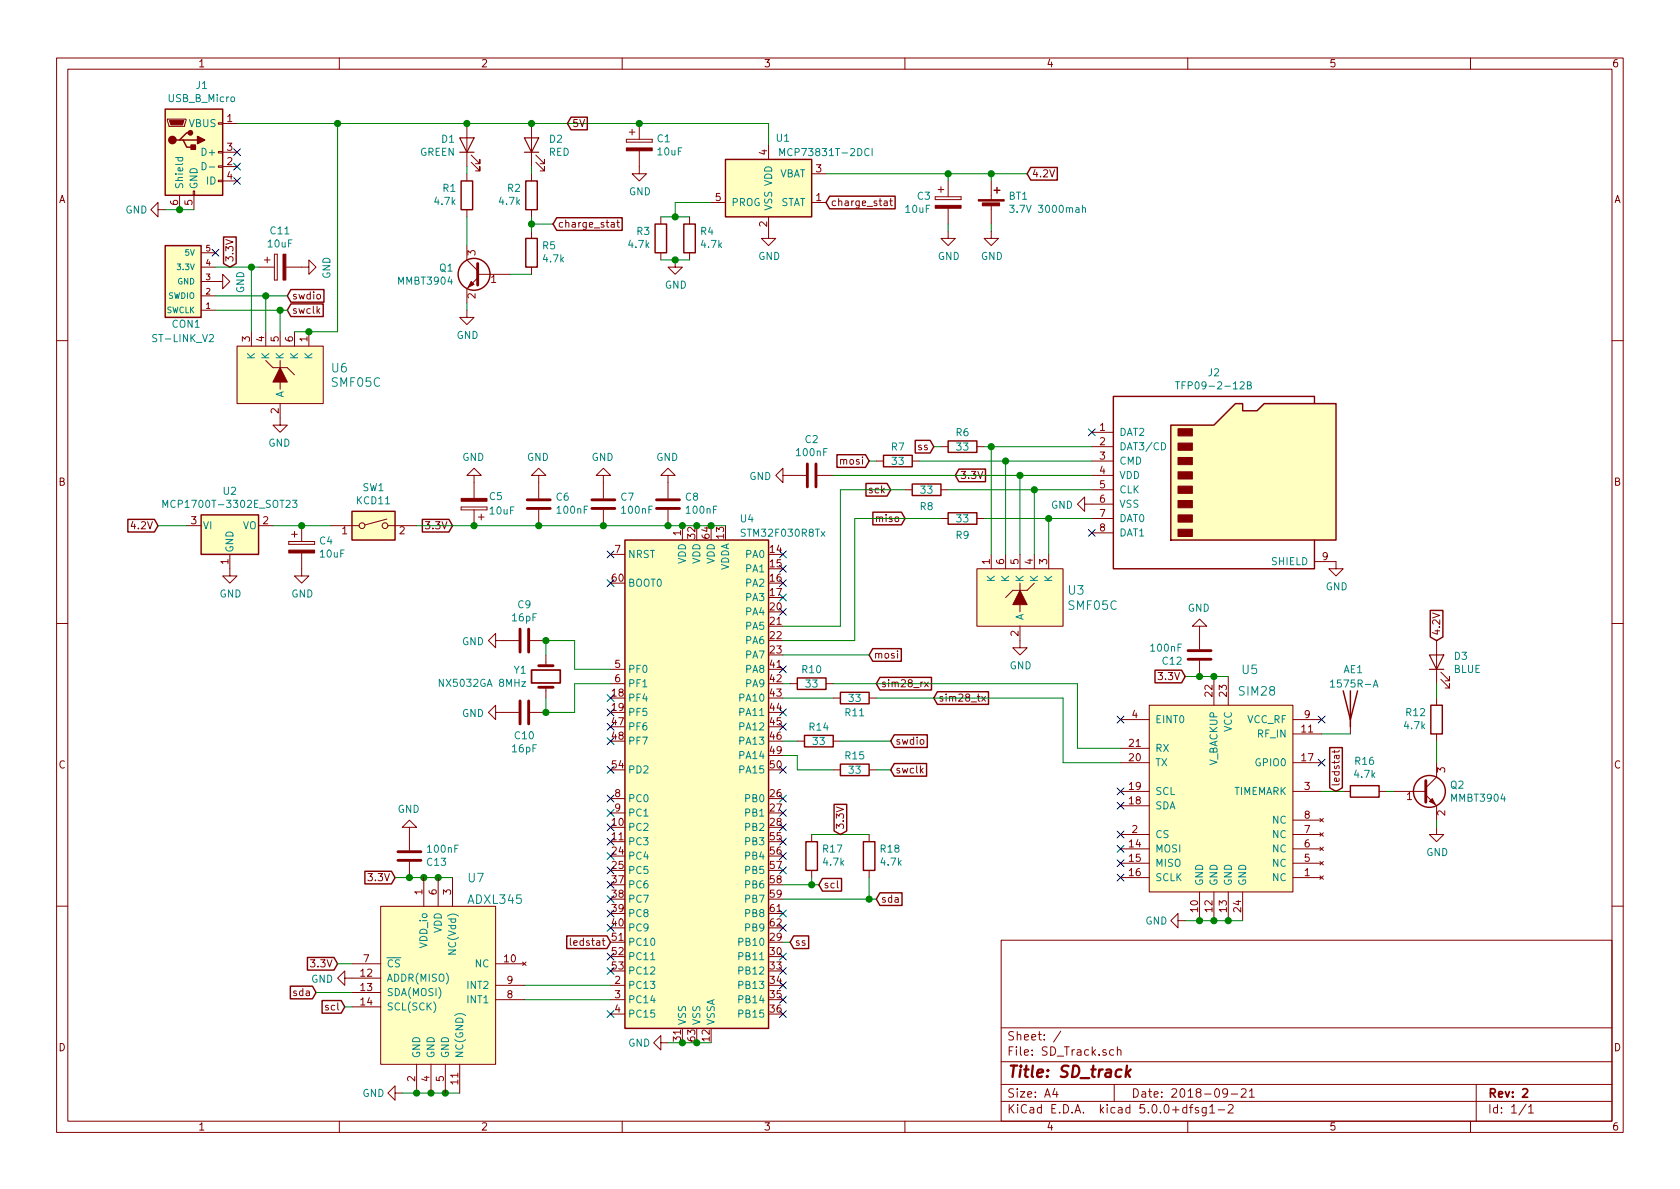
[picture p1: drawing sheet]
EESchema Schematic File Version 4
LIBS:SD_Track-cache
EELAYER 26 0
EELAYER END
$Descr A4 11693 8268
encoding utf-8
Sheet 1 1
Title "SD_track"
Date "2018-09-21"
Rev "2"
Comp ""
Comment1 ""
Comment2 ""
Comment3 ""
Comment4 ""
$EndDescr
$Comp
L Connector:USB_B_Micro J1
U 1 1
P 1350 1050
F 0 "J1" H 1405 1517 50  0000 C CNN
F 1 "USB_B_Micro" H 1405 1426 50  0000 C CNN
F 2 "Connector_USB:USB_Micro-B_Wuerth_614105150721_Vertical" H 1500 1000 50  0001 C CNN
F 3 "~" H 1500 1000 50  0001 C CNN
	1    1350 1050
	1    0    0    -1  
$EndComp
NoConn ~ 1650 1050
NoConn ~ 1650 1150
NoConn ~ 1650 1250
$Comp
L power:GND #PWR02
U 1 1
P 1150 1450
F 0 "#PWR02" H 1150 1200 50  0001 C CNN
F 1 "GND" V 1150 1250 50  0000 C CNN
F 2 "" H 1150 1450 50  0001 C CNN
F 3 "" H 1150 1450 50  0001 C CNN
	1    1150 1450
	0    1    1    0   
$EndComp
$Comp
L Battery_Management:MCP73831-2-OT U1
U 1 1
P 5350 1300
F 0 "U1" H 5450 1650 50  0000 C CNN
F 1 "MCP73831T-2DCI" H 5750 1550 50  0000 C CNN
F 2 "Package_TO_SOT_SMD:SOT-23-5" H 5400 1050 50  0001 L CIN
F 3 "http://ww1.microchip.com/downloads/en/DeviceDoc/20001984g.pdf" H 5200 1250 50  0001 C CNN
	1    5350 1300
	1    0    0    -1  
$EndComp
Wire Wire Line
	5350 850  4450 850 
$Comp
L Device:LED D2
U 1 1
P 3700 1000
F 0 "D2" V 3738 882 50  0000 R CNN
F 1 "RED" V 3647 882 50  0000 R CNN
F 2 "LED_SMD:LED_0805_2012Metric" H 3700 1000 50  0001 C CNN
F 3 "~" H 3700 1000 50  0001 C CNN
	1    3700 1000
	0    -1   -1   0   
$EndComp
$Comp
L Device:LED D1
U 1 1
P 3250 1000
F 0 "D1" V 3288 1079 50  0000 L CNN
F 1 "GREEN" V 3197 1079 50  0000 L CNN
F 2 "LED_SMD:LED_0805_2012Metric" H 3250 1000 50  0001 C CNN
F 3 "~" H 3250 1000 50  0001 C CNN
	1    3250 1000
	0    -1   -1   0   
$EndComp
$Comp
L Device:R R1
U 1 1
P 3250 1350
F 0 "R1" H 3320 1304 50  0000 L CNN
F 1 "4.7k" H 3320 1395 50  0000 L CNN
F 2 "Resistor_SMD:R_0805_2012Metric" V 3180 1350 50  0001 C CNN
F 3 "5%" H 3250 1350 50  0001 C CNN
	1    3250 1350
	-1   0    0    1   
$EndComp
$Comp
L Device:R R2
U 1 1
P 3700 1350
F 0 "R2" H 3770 1304 50  0000 L CNN
F 1 "4.7k" H 3770 1395 50  0000 L CNN
F 2 "Resistor_SMD:R_0805_2012Metric" V 3630 1350 50  0001 C CNN
F 3 "5%" H 3700 1350 50  0001 C CNN
	1    3700 1350
	-1   0    0    1   
$EndComp
$Comp
L Device:R R5
U 1 1
P 3700 1750
F 0 "R5" H 3630 1704 50  0000 R CNN
F 1 "4.7k" H 3630 1795 50  0000 R CNN
F 2 "Resistor_SMD:R_0805_2012Metric" V 3630 1750 50  0001 C CNN
F 3 "5%" H 3700 1750 50  0001 C CNN
	1    3700 1750
	-1   0    0    1   
$EndComp
Wire Wire Line
	5350 1000 5350 850 
$Comp
L Transistor_BJT:MMBT3904 Q1
U 1 1
P 3350 1900
F 0 "Q1" H 3540 1946 50  0000 L CNN
F 1 "MMBT3904" H 3540 1855 50  0000 L CNN
F 2 "Package_TO_SOT_SMD:SOT-23" H 3550 1825 50  0001 L CIN
F 3 "https://www.fairchildsemi.com/datasheets/2N/2N3904.pdf" H 3350 1900 50  0001 L CNN
	1    3350 1900
	-1   0    0    -1  
$EndComp
$Comp
L power:GND #PWR06
U 1 1
P 3250 2150
F 0 "#PWR06" H 3250 1900 50  0001 C CNN
F 1 "GND" H 3255 1977 50  0000 C CNN
F 2 "" H 3250 2150 50  0001 C CNN
F 3 "" H 3250 2150 50  0001 C CNN
	1    3250 2150
	1    0    0    -1  
$EndComp
Wire Wire Line
	3250 2150 3250 2100
$Comp
L Device:CP C1
U 1 1
P 4450 1000
F 0 "C1" H 4568 1046 50  0000 L CNN
F 1 "10uF" H 4568 955 50  0000 L CNN
F 2 "Capacitor_Tantalum_SMD:CP_EIA-2012-12_Kemet-R" H 4488 850 50  0001 C CNN
F 3 "tantalum 20% 6.3V" H 4450 1000 50  0001 C CNN
	1    4450 1000
	1    0    0    -1  
$EndComp
Connection ~ 4450 850 
$Comp
L power:GND #PWR01
U 1 1
P 4450 1150
F 0 "#PWR01" H 4450 900 50  0001 C CNN
F 1 "GND" H 4455 977 50  0000 C CNN
F 2 "" H 4450 1150 50  0001 C CNN
F 3 "" H 4450 1150 50  0001 C CNN
	1    4450 1150
	1    0    0    -1  
$EndComp
$Comp
L Device:R R3
U 1 1
P 4600 1650
F 0 "R3" H 4670 1604 50  0000 L CNN
F 1 "4.7k" H 4670 1695 50  0000 L CNN
F 2 "Resistor_SMD:R_0805_2012Metric" V 4530 1650 50  0001 C CNN
F 3 "5%" H 4600 1650 50  0001 C CNN
	1    4600 1650
	-1   0    0    1   
$EndComp
Connection ~ 3700 850 
Wire Wire Line
	3700 850  4450 850 
Connection ~ 3250 850 
Wire Wire Line
	3250 850  3700 850 
Wire Wire Line
	3550 1900 3700 1900
Wire Wire Line
	3700 1500 3700 1550
Wire Wire Line
	3700 1150 3700 1200
Wire Wire Line
	3250 1150 3250 1200
Wire Wire Line
	3250 1500 3250 1700
Wire Wire Line
	3700 1550 3850 1550
Connection ~ 3700 1550
Wire Wire Line
	3700 1550 3700 1600
Text GLabel 3850 1550 2    50   Input ~ 0
charge_stat
Text GLabel 5750 1400 2    50   Input ~ 0
charge_stat
$Comp
L Device:R R4
U 1 1
P 4800 1650
F 0 "R4" H 4730 1604 50  0000 R CNN
F 1 "4.7k" H 4730 1695 50  0000 R CNN
F 2 "Resistor_SMD:R_0805_2012Metric" V 4730 1650 50  0001 C CNN
F 3 "5%" H 4800 1650 50  0001 C CNN
	1    4800 1650
	-1   0    0    1   
$EndComp
Wire Wire Line
	4800 1500 4700 1500
Wire Wire Line
	4700 1500 4700 1400
Wire Wire Line
	4700 1400 4950 1400
Connection ~ 4700 1500
Wire Wire Line
	4700 1500 4600 1500
Wire Wire Line
	4800 1800 4700 1800
$Comp
L power:GND #PWR05
U 1 1
P 4700 1800
F 0 "#PWR05" H 4700 1550 50  0001 C CNN
F 1 "GND" H 4705 1627 50  0000 C CNN
F 2 "" H 4700 1800 50  0001 C CNN
F 3 "" H 4700 1800 50  0001 C CNN
	1    4700 1800
	1    0    0    -1  
$EndComp
Connection ~ 4700 1800
Wire Wire Line
	4700 1800 4600 1800
$Comp
L power:GND #PWR03
U 1 1
P 5350 1600
F 0 "#PWR03" H 5350 1350 50  0001 C CNN
F 1 "GND" H 5355 1427 50  0000 C CNN
F 2 "" H 5350 1600 50  0001 C CNN
F 3 "" H 5350 1600 50  0001 C CNN
	1    5350 1600
	1    0    0    -1  
$EndComp
$Comp
L Device:Battery_Cell BT1
U 1 1
P 6900 1450
F 0 "BT1" H 7018 1546 50  0000 L CNN
F 1 "3.7V 3000mah" H 7018 1455 50  0000 L CNN
F 2 "Connector_JST:JST_PH_B2B-PH-K_1x02_P2.00mm_Vertical" V 6900 1510 50  0001 C CNN
F 3 "EHAO 103565 li-po battery" V 6900 1510 50  0001 C CNN
	1    6900 1450
	1    0    0    -1  
$EndComp
$Comp
L power:GND #PWR04
U 1 1
P 6900 1600
F 0 "#PWR04" H 6900 1350 50  0001 C CNN
F 1 "GND" H 6905 1427 50  0000 C CNN
F 2 "" H 6900 1600 50  0001 C CNN
F 3 "" H 6900 1600 50  0001 C CNN
	1    6900 1600
	1    0    0    -1  
$EndComp
Text GLabel 7150 1200 2    50   Input ~ 0
4.2V
Text GLabel 1100 3650 0    50   Input ~ 0
4.2V
$Comp
L Regulator_Linear:MCP1700-3302E_SOT23 U2
U 1 1
P 1600 3650
F 0 "U2" H 1600 3892 50  0000 C CNN
F 1 "MCP1700T-3302E_SOT23" H 1600 3801 50  0000 C CNN
F 2 "Package_TO_SOT_SMD:SOT-23" H 1600 3875 50  0001 C CNN
F 3 "http://ww1.microchip.com/downloads/en/DeviceDoc/20001826C.pdf" H 1600 3650 50  0001 C CNN
	1    1600 3650
	1    0    0    -1  
$EndComp
$Comp
L Switch:SW_DIP_x01 SW1
U 1 1
P 2600 3650
F 0 "SW1" H 2600 3917 50  0000 C CNN
F 1 "KCD11" H 2600 3826 50  0000 C CNN
F 2 "Connector_JST:JST_PH_B2B-PH-K_1x02_P2.00mm_Vertical" H 2600 3650 50  0001 C CNN
F 3 "10*15mm 3A 250V 2pin black switch" H 2600 3650 50  0001 C CNN
	1    2600 3650
	1    0    0    -1  
$EndComp
$Comp
L Device:CP C3
U 1 1
P 6600 1400
F 0 "C3" H 6483 1446 50  0000 R CNN
F 1 "10uF" H 6483 1355 50  0000 R CNN
F 2 "Capacitor_Tantalum_SMD:CP_EIA-2012-12_Kemet-R" H 6638 1250 50  0001 C CNN
F 3 "tantalum 20% 6.3V" H 6600 1400 50  0001 C CNN
	1    6600 1400
	1    0    0    -1  
$EndComp
$Comp
L Device:CP C4
U 1 1
P 2100 3800
F 0 "C4" H 2218 3846 50  0000 L CNN
F 1 "10uF" H 2218 3755 50  0000 L CNN
F 2 "Capacitor_Tantalum_SMD:CP_EIA-2012-12_Kemet-R" H 2138 3650 50  0001 C CNN
F 3 "tantalum 20% 6.3V" H 2100 3800 50  0001 C CNN
	1    2100 3800
	1    0    0    -1  
$EndComp
$Comp
L Device:CP C5
U 1 1
P 3300 3500
F 0 "C5" H 3200 3450 50  0000 R CNN
F 1 "10uF" H 3200 3550 50  0000 R CNN
F 2 "Capacitor_Tantalum_SMD:CP_EIA-2012-12_Kemet-R" H 3338 3350 50  0001 C CNN
F 3 "tantalum 20% 6.3V" H 3300 3500 50  0001 C CNN
	1    3300 3500
	-1   0    0    1   
$EndComp
$Comp
L power:GND #PWR010
U 1 1
P 1600 3950
F 0 "#PWR010" H 1600 3700 50  0001 C CNN
F 1 "GND" H 1605 3777 50  0000 C CNN
F 2 "" H 1600 3950 50  0001 C CNN
F 3 "" H 1600 3950 50  0001 C CNN
	1    1600 3950
	1    0    0    -1  
$EndComp
$Comp
L power:GND #PWR09
U 1 1
P 6600 1600
F 0 "#PWR09" H 6600 1350 50  0001 C CNN
F 1 "GND" H 6605 1427 50  0000 C CNN
F 2 "" H 6600 1600 50  0001 C CNN
F 3 "" H 6600 1600 50  0001 C CNN
	1    6600 1600
	1    0    0    -1  
$EndComp
$Comp
L power:GND #PWR011
U 1 1
P 2100 3950
F 0 "#PWR011" H 2100 3700 50  0001 C CNN
F 1 "GND" H 2105 3777 50  0000 C CNN
F 2 "" H 2100 3950 50  0001 C CNN
F 3 "" H 2100 3950 50  0001 C CNN
	1    2100 3950
	1    0    0    -1  
$EndComp
Wire Wire Line
	2100 3650 1900 3650
Wire Wire Line
	2100 3650 2300 3650
Connection ~ 2100 3650
$Comp
L power:GND #PWR012
U 1 1
P 3300 3350
F 0 "#PWR012" H 3300 3100 50  0001 C CNN
F 1 "GND" H 3305 3177 50  0000 C CNN
F 2 "" H 3300 3350 50  0001 C CNN
F 3 "" H 3300 3350 50  0001 C CNN
	1    3300 3350
	-1   0    0    1   
$EndComp
$Comp
L Device:C C7
U 1 1
P 4200 3500
F 0 "C7" H 4085 3454 50  0000 R CNN
F 1 "100nF" H 4085 3545 50  0000 R CNN
F 2 "Capacitor_SMD:C_0805_2012Metric" H 4238 3350 50  0001 C CNN
F 3 "X7R 10% 50V" H 4200 3500 50  0001 C CNN
	1    4200 3500
	-1   0    0    1   
$EndComp
$Comp
L Device:C C8
U 1 1
P 4650 3500
F 0 "C8" H 4535 3454 50  0000 R CNN
F 1 "100nF" H 4535 3545 50  0000 R CNN
F 2 "Capacitor_SMD:C_0805_2012Metric" H 4688 3350 50  0001 C CNN
F 3 "X7R 10% 50V" H 4650 3500 50  0001 C CNN
	1    4650 3500
	-1   0    0    1   
$EndComp
$Comp
L MCU_ST_STM32F0:STM32F030R8Tx U4
U 1 1
P 4850 5450
F 0 "U4" H 5200 7300 50  0000 C CNN
F 1 "STM32F030R8Tx" H 5450 7200 50  0000 C CNN
F 2 "Package_QFP:LQFP-64_10x10mm_P0.5mm" H 4350 3750 50  0001 R CNN
F 3 "http://www.st.com/st-web-ui/static/active/en/resource/technical/document/datasheet/DM00088500.pdf" H 4850 5450 50  0001 C CNN
	1    4850 5450
	1    0    0    -1  
$EndComp
Text GLabel 3150 3650 0    50   Input ~ 0
3.3V
NoConn ~ 4250 3850
NoConn ~ 4250 4050
$Comp
L Device:C C9
U 1 1
P 3650 4450
F 0 "C9" V 3398 4450 50  0000 C CNN
F 1 "16pF" V 3489 4450 50  0000 C CNN
F 2 "Capacitor_SMD:C_0805_2012Metric" H 3688 4300 50  0001 C CNN
F 3 "C0G 5% 50V" H 3650 4450 50  0001 C CNN
	1    3650 4450
	0    1    1    0   
$EndComp
$Comp
L Device:Crystal Y1
U 1 1
P 3800 4700
F 0 "Y1" V 3754 4569 50  0000 R CNN
F 1 "NX5032GA 8MHz" V 3845 4569 50  0000 R CNN
F 2 "Crystal:Crystal_SMD_5032-2Pin_5.0x3.2mm" H 3800 4700 50  0001 C CNN
F 3 "load capacitance 8pF" H 3800 4700 50  0001 C CNN
	1    3800 4700
	0    1    1    0   
$EndComp
$Comp
L Device:C C10
U 1 1
P 3650 4950
F 0 "C10" V 3810 4950 50  0000 C CNN
F 1 "16pF" V 3901 4950 50  0000 C CNN
F 2 "Capacitor_SMD:C_0805_2012Metric" H 3688 4800 50  0001 C CNN
F 3 "C0G 5% 50V" H 3650 4950 50  0001 C CNN
	1    3650 4950
	0    1    1    0   
$EndComp
Wire Wire Line
	3800 4950 3800 4850
Wire Wire Line
	3800 4550 3800 4450
$Comp
L power:GND #PWR014
U 1 1
P 3500 4450
F 0 "#PWR014" H 3500 4200 50  0001 C CNN
F 1 "GND" V 3505 4322 50  0000 R CNN
F 2 "" H 3500 4450 50  0001 C CNN
F 3 "" H 3500 4450 50  0001 C CNN
	1    3500 4450
	0    1    1    0   
$EndComp
$Comp
L power:GND #PWR017
U 1 1
P 3500 4950
F 0 "#PWR017" H 3500 4700 50  0001 C CNN
F 1 "GND" V 3505 4822 50  0000 R CNN
F 2 "" H 3500 4950 50  0001 C CNN
F 3 "" H 3500 4950 50  0001 C CNN
	1    3500 4950
	0    1    1    0   
$EndComp
Wire Wire Line
	3800 4450 4000 4450
Wire Wire Line
	4000 4450 4000 4650
Wire Wire Line
	4000 4650 4250 4650
Connection ~ 3800 4450
Wire Wire Line
	4250 4750 4000 4750
Wire Wire Line
	4000 4750 4000 4950
Wire Wire Line
	4000 4950 3800 4950
Connection ~ 3800 4950
NoConn ~ 4250 4850
NoConn ~ 4250 4950
NoConn ~ 4250 5050
NoConn ~ 4250 5150
NoConn ~ 4250 5350
$Comp
L power:GND #PWR025
U 1 1
P 4650 7250
F 0 "#PWR025" H 4650 7000 50  0001 C CNN
F 1 "GND" V 4650 7050 50  0000 C CNN
F 2 "" H 4650 7250 50  0001 C CNN
F 3 "" H 4650 7250 50  0001 C CNN
	1    4650 7250
	0    1    1    0   
$EndComp
Wire Wire Line
	4750 7250 4850 7250
Connection ~ 4850 7250
Wire Wire Line
	4850 7250 4950 7250
$Comp
L Connector:Micro_SD_Card J2
U 1 1
P 8500 3300
F 0 "J2" H 8450 4017 50  0000 C CNN
F 1 "TFP09-2-12B" H 8450 3926 50  0000 C CNN
F 2 "SD_Track:TFP09-2-12B" H 9650 3600 50  0001 C CNN
F 3 "~" H 8500 3300 50  0001 C CNN
	1    8500 3300
	1    0    0    -1  
$EndComp
$Comp
L Device:R R6
U 1 1
P 6700 3100
F 0 "R6" V 6600 3100 50  0000 C CNN
F 1 "33" V 6700 3100 50  0000 C CNN
F 2 "Resistor_SMD:R_0805_2012Metric" V 6630 3100 50  0001 C CNN
F 3 "5%" H 6700 3100 50  0001 C CNN
	1    6700 3100
	0    1    1    0   
$EndComp
NoConn ~ 7600 3700
NoConn ~ 7600 3000
$Comp
L SD_Track:SMF05C U3
U 1 1
P 7100 4150
F 0 "U3" H 7428 4203 60  0000 L CNN
F 1 "SMF05C" H 7428 4097 60  0000 L CNN
F 2 "Package_TO_SOT_SMD:SOT-363_SC-70-6" H 7100 4050 60  0001 C CNN
F 3 "" H 7100 4050 60  0001 C CNN
	1    7100 4150
	1    0    0    -1  
$EndComp
Wire Wire Line
	7600 3600 7300 3600
Wire Wire Line
	7300 3600 7300 3850
Wire Wire Line
	7600 3400 7200 3400
Wire Wire Line
	7200 3400 7200 3850
Wire Wire Line
	7600 3300 7100 3300
Wire Wire Line
	7100 3300 7100 3850
Wire Wire Line
	7600 3200 7000 3200
Wire Wire Line
	7000 3200 7000 3850
Wire Wire Line
	7600 3100 6900 3100
Wire Wire Line
	6900 3100 6900 3850
$Comp
L power:GND #PWR08
U 1 1
P 7600 3500
F 0 "#PWR08" H 7600 3250 50  0001 C CNN
F 1 "GND" V 7605 3372 50  0000 R CNN
F 2 "" H 7600 3500 50  0001 C CNN
F 3 "" H 7600 3500 50  0001 C CNN
	1    7600 3500
	0    1    1    0   
$EndComp
$Comp
L power:GND #PWR015
U 1 1
P 7100 4450
F 0 "#PWR015" H 7100 4200 50  0001 C CNN
F 1 "GND" H 7105 4277 50  0000 C CNN
F 2 "" H 7100 4450 50  0001 C CNN
F 3 "" H 7100 4450 50  0001 C CNN
	1    7100 4450
	1    0    0    -1  
$EndComp
Text GLabel 6500 3100 0    50   Input ~ 0
ss
Text GLabel 6050 3200 0    50   Input ~ 0
mosi
Text GLabel 6200 3400 0    50   Input ~ 0
sck
Text GLabel 6300 3600 0    50   Input ~ 0
miso
Wire Wire Line
	6500 3100 6550 3100
Wire Wire Line
	6850 3100 6900 3100
Connection ~ 6900 3100
$Comp
L Device:R R7
U 1 1
P 6250 3200
F 0 "R7" V 6150 3200 50  0000 C CNN
F 1 "33" V 6250 3200 50  0000 C CNN
F 2 "Resistor_SMD:R_0805_2012Metric" V 6180 3200 50  0001 C CNN
F 3 "5%" H 6250 3200 50  0001 C CNN
	1    6250 3200
	0    1    1    0   
$EndComp
Wire Wire Line
	7000 3200 6400 3200
Connection ~ 7000 3200
Wire Wire Line
	6100 3200 6050 3200
$Comp
L Device:C C2
U 1 1
P 5650 3300
F 0 "C2" V 5398 3300 50  0000 C CNN
F 1 "100nF" V 5489 3300 50  0000 C CNN
F 2 "Capacitor_SMD:C_0805_2012Metric" H 5688 3150 50  0001 C CNN
F 3 "X7R 10% 50V" H 5650 3300 50  0001 C CNN
	1    5650 3300
	0    1    1    0   
$EndComp
Text GLabel 6650 3300 2    50   Input ~ 0
3.3V
Connection ~ 7100 3300
Wire Wire Line
	5800 3300 7100 3300
$Comp
L power:GND #PWR07
U 1 1
P 5500 3300
F 0 "#PWR07" H 5500 3050 50  0001 C CNN
F 1 "GND" V 5505 3172 50  0000 R CNN
F 2 "" H 5500 3300 50  0001 C CNN
F 3 "" H 5500 3300 50  0001 C CNN
	1    5500 3300
	0    1    1    0   
$EndComp
$Comp
L Device:R R8
U 1 1
P 6450 3400
F 0 "R8" V 6565 3400 50  0000 C CNN
F 1 "33" V 6450 3400 50  0000 C CNN
F 2 "Resistor_SMD:R_0805_2012Metric" V 6380 3400 50  0001 C CNN
F 3 "5%" H 6450 3400 50  0001 C CNN
	1    6450 3400
	0    1    1    0   
$EndComp
Wire Wire Line
	7200 3400 6600 3400
Connection ~ 7200 3400
$Comp
L Device:R R9
U 1 1
P 6700 3600
F 0 "R9" V 6815 3600 50  0000 C CNN
F 1 "33" V 6700 3600 50  0000 C CNN
F 2 "Resistor_SMD:R_0805_2012Metric" V 6630 3600 50  0001 C CNN
F 3 "5%" H 6700 3600 50  0001 C CNN
	1    6700 3600
	0    1    1    0   
$EndComp
Wire Wire Line
	7300 3600 6850 3600
Connection ~ 7300 3600
Text GLabel 6050 4550 2    50   Input ~ 0
mosi
Wire Wire Line
	6050 4550 5450 4550
Text GLabel 5500 6550 2    50   Input ~ 0
ss
Wire Wire Line
	5500 6550 5450 6550
$Comp
L power:GND #PWR013
U 1 1
P 9300 3900
F 0 "#PWR013" H 9300 3650 50  0001 C CNN
F 1 "GND" H 9305 3727 50  0000 C CNN
F 2 "" H 9300 3900 50  0001 C CNN
F 3 "" H 9300 3900 50  0001 C CNN
	1    9300 3900
	1    0    0    -1  
$EndComp
$Comp
L SD_Track:ST-LINK_V2 CON1
U 1 1
P 1300 1950
F 0 "CON1" H 1400 2250 50  0000 R CNN
F 1 "ST-LINK_V2" H 1500 2350 50  0000 R CNN
F 2 "Connector_PinHeader_2.54mm:PinHeader_1x05_P2.54mm_Vertical" V 550 2000 50  0001 C CNN
F 3 "2.54mm pitch 1x5 pin header" H 1500 1950 50  0001 C CNN
	1    1300 1950
	1    0    0    1   
$EndComp
$Comp
L SD_Track:SMF05C U6
U 1 1
P 1950 2600
F 0 "U6" H 1600 2650 60  0000 R CNN
F 1 "SMF05C" H 1600 2550 60  0000 R CNN
F 2 "Package_TO_SOT_SMD:SOT-363_SC-70-6" H 1950 2500 60  0001 C CNN
F 3 "" H 1950 2500 60  0001 C CNN
	1    1950 2600
	-1   0    0    -1  
$EndComp
Text GLabel 6200 5150 2    50   Input ~ 0
swdio
Text GLabel 6200 5350 2    50   Input ~ 0
swclk
NoConn ~ 1500 1750
$Comp
L Device:R R15
U 1 1
P 5950 5350
F 0 "R15" V 5850 5350 50  0000 C CNN
F 1 "33" V 5950 5350 50  0000 C CNN
F 2 "Resistor_SMD:R_0805_2012Metric" V 5880 5350 50  0001 C CNN
F 3 "5%" H 5950 5350 50  0001 C CNN
	1    5950 5350
	0    1    1    0   
$EndComp
$Comp
L Device:R R14
U 1 1
P 5700 5150
F 0 "R14" V 5600 5150 50  0000 C CNN
F 1 "33" V 5700 5150 50  0000 C CNN
F 2 "Resistor_SMD:R_0805_2012Metric" V 5630 5150 50  0001 C CNN
F 3 "5%" H 5700 5150 50  0001 C CNN
	1    5700 5150
	0    1    1    0   
$EndComp
Wire Wire Line
	5450 5250 5550 5250
$Comp
L Device:CP C11
U 1 1
P 1950 1850
F 0 "C11" V 1695 1850 50  0000 C CNN
F 1 "10uF" V 1786 1850 50  0000 C CNN
F 2 "Capacitor_Tantalum_SMD:CP_EIA-2012-12_Kemet-R" H 1988 1700 50  0001 C CNN
F 3 "tantalum 20% 6.3V" H 1950 1850 50  0001 C CNN
	1    1950 1850
	0    -1   1    0   
$EndComp
Text GLabel 1600 1850 1    50   Input ~ 0
3.3V
$Comp
L power:GND #PWR022
U 1 1
P 1950 2900
F 0 "#PWR022" H 1950 2650 50  0001 C CNN
F 1 "GND" H 1955 2727 50  0000 C CNN
F 2 "" H 1950 2900 50  0001 C CNN
F 3 "" H 1950 2900 50  0001 C CNN
	1    1950 2900
	-1   0    0    -1  
$EndComp
Text GLabel 3950 850  2    50   Input ~ 0
5V
$Comp
L Device:R R17
U 1 1
P 5650 5950
F 0 "R17" H 5580 5904 50  0000 R CNN
F 1 "4.7k" H 5580 5995 50  0000 R CNN
F 2 "Resistor_SMD:R_0805_2012Metric" V 5580 5950 50  0001 C CNN
F 3 "5%" H 5650 5950 50  0001 C CNN
	1    5650 5950
	-1   0    0    1   
$EndComp
$Comp
L SD_Track:SIM28 U5
U 1 1
P 8500 5550
F 0 "U5" H 8700 6450 60  0000 C CNN
F 1 "SIM28" H 8750 6300 60  0000 C CNN
F 2 "SD_Track:SIM28" H 8600 5750 60  0001 C CNN
F 3 "http://www.sabreadv.com/wp-content/uploads/SIM28_Hardware-Design_V1.06.pdf" H 8600 5750 60  0001 C CNN
	1    8500 5550
	1    0    0    -1  
$EndComp
Text GLabel 5700 6150 2    50   Input ~ 0
scl
Text GLabel 6100 6250 2    50   Input ~ 0
sda
Wire Wire Line
	5700 6150 5650 6150
Wire Wire Line
	5450 6250 6050 6250
$Comp
L Device:R R18
U 1 1
P 6050 5950
F 0 "R18" H 5980 5904 50  0000 R CNN
F 1 "4.7k" H 5980 5995 50  0000 R CNN
F 2 "Resistor_SMD:R_0805_2012Metric" V 5980 5950 50  0001 C CNN
F 3 "5%" H 6050 5950 50  0001 C CNN
	1    6050 5950
	-1   0    0    1   
$EndComp
Wire Wire Line
	6050 6100 6050 6250
Connection ~ 6050 6250
Wire Wire Line
	6050 6250 6100 6250
Wire Wire Line
	5650 6150 5650 6100
Connection ~ 5650 6150
Wire Wire Line
	5650 6150 5450 6150
Wire Wire Line
	5650 5800 6050 5800
Text GLabel 5850 5800 1    50   Input ~ 0
3.3V
$Comp
L power:GND #PWR024
U 1 1
P 2450 6800
F 0 "#PWR024" H 2450 6550 50  0001 C CNN
F 1 "GND" V 2455 6672 50  0000 R CNN
F 2 "" H 2450 6800 50  0001 C CNN
F 3 "" H 2450 6800 50  0001 C CNN
	1    2450 6800
	0    1    1    0   
$EndComp
Text GLabel 2200 6900 0    50   Input ~ 0
sda
$Comp
L power:GND #PWR026
U 1 1
P 2800 7600
F 0 "#PWR026" H 2800 7350 50  0001 C CNN
F 1 "GND" V 2800 7400 50  0000 C CNN
F 2 "" H 2800 7600 50  0001 C CNN
F 3 "" H 2800 7600 50  0001 C CNN
	1    2800 7600
	0    1    1    0   
$EndComp
Text GLabel 2750 6100 0    50   Input ~ 0
3.3V
$Comp
L Device:C C13
U 1 1
P 2850 5950
F 0 "C13" H 2736 5996 50  0000 R CNN
F 1 "100nF" H 2736 5905 50  0000 R CNN
F 2 "Capacitor_SMD:C_0805_2012Metric" H 2888 5800 50  0001 C CNN
F 3 "X7R 10% 50V" H 2850 5950 50  0001 C CNN
	1    2850 5950
	-1   0    0    1   
$EndComp
$Comp
L power:GND #PWR021
U 1 1
P 2850 5800
F 0 "#PWR021" H 2850 5550 50  0001 C CNN
F 1 "GND" H 2855 5627 50  0000 C CNN
F 2 "" H 2850 5800 50  0001 C CNN
F 3 "" H 2850 5800 50  0001 C CNN
	1    2850 5800
	-1   0    0    1   
$EndComp
Text GLabel 2400 7000 0    50   Input ~ 0
scl
Wire Wire Line
	2400 7000 2450 7000
Wire Wire Line
	2450 6900 2200 6900
Wire Wire Line
	4250 6950 3650 6950
Wire Wire Line
	3650 6850 4250 6850
Wire Wire Line
	3050 6100 3150 6100
Connection ~ 3050 6100
Wire Wire Line
	3200 7600 3100 7600
Connection ~ 3100 7600
Wire Wire Line
	3000 7600 2900 7600
Connection ~ 3000 7600
Wire Wire Line
	2950 6100 2850 6100
Wire Wire Line
	3050 6100 2950 6100
Connection ~ 2950 6100
$Comp
L SD_Track:ADXL345 U7
U 1 1
P 3050 6850
F 0 "U7" H 3250 7600 60  0000 L CNN
F 1 "ADXL345" H 3250 7450 60  0000 L CNN
F 2 "Package_LGA:LGA-14_3x5mm_P0.8mm_LayoutBorder1x6y" H 3600 6350 60  0001 C CNN
F 3 "http://www.analog.com/media/en/technical-documentation/data-sheets/ADXL345.pdf" H 3600 6350 60  0001 C CNN
	1    3050 6850
	1    0    0    -1  
$EndComp
NoConn ~ 7800 5000
$Comp
L Device:C C12
U 1 1
P 8350 4550
F 0 "C12" H 8465 4596 50  0000 L CNN
F 1 "100nF" H 8465 4505 50  0000 L CNN
F 2 "Capacitor_SMD:C_0805_2012Metric" H 8388 4400 50  0001 C CNN
F 3 "X7R 10% 50V" H 8350 4550 50  0001 C CNN
	1    8350 4550
	-1   0    0    1   
$EndComp
Wire Wire Line
	8650 6400 8550 6400
Connection ~ 8550 6400
Wire Wire Line
	8350 6400 8450 6400
Connection ~ 8450 6400
$Comp
L power:GND #PWR023
U 1 1
P 8250 6400
F 0 "#PWR023" H 8250 6150 50  0001 C CNN
F 1 "GND" V 8250 6200 50  0000 C CNN
F 2 "" H 8250 6400 50  0001 C CNN
F 3 "" H 8250 6400 50  0001 C CNN
	1    8250 6400
	0    1    1    0   
$EndComp
$Comp
L power:GND #PWR018
U 1 1
P 8350 4400
F 0 "#PWR018" H 8350 4150 50  0001 C CNN
F 1 "GND" H 8355 4227 50  0000 C CNN
F 2 "" H 8350 4400 50  0001 C CNN
F 3 "" H 8350 4400 50  0001 C CNN
	1    8350 4400
	-1   0    0    1   
$EndComp
Wire Wire Line
	8250 4700 8350 4700
Wire Wire Line
	8450 4700 8550 4700
Connection ~ 8450 4700
Text GLabel 8250 4700 0    50   Input ~ 0
3.3V
$Comp
L Device:R R10
U 1 1
P 5650 4750
F 0 "R10" V 5550 4750 50  0000 C CNN
F 1 "33" V 5650 4750 50  0000 C CNN
F 2 "Resistor_SMD:R_0805_2012Metric" V 5580 4750 50  0001 C CNN
F 3 "5%" H 5650 4750 50  0001 C CNN
	1    5650 4750
	0    1    1    0   
$EndComp
$Comp
L Device:R R11
U 1 1
P 5950 4850
F 0 "R11" V 6050 4850 50  0000 C CNN
F 1 "33" V 5950 4850 50  0000 C CNN
F 2 "Resistor_SMD:R_0805_2012Metric" V 5880 4850 50  0001 C CNN
F 3 "5%" H 5950 4850 50  0001 C CNN
	1    5950 4850
	0    1    1    0   
$EndComp
Text GLabel 6100 4750 2    50   Input ~ 0
sim28_rx
Text GLabel 6500 4850 2    50   Input ~ 0
sim28_tx
Wire Wire Line
	5800 4850 5450 4850
Wire Wire Line
	5450 4750 5500 4750
NoConn ~ 9200 5300
NoConn ~ 9200 5000
$Comp
L Device:Antenna AE1
U 1 1
P 9400 4900
F 0 "AE1" H 9350 5150 50  0000 L CNN
F 1 "1575R-A" H 9250 5050 50  0000 L CNN
F 2 "SD_Track:1575R-A" H 9400 4900 50  0001 C CNN
F 3 "25x25x4mm GPS patch antenna 1575R-A" H 9400 4900 50  0001 C CNN
	1    9400 4900
	1    0    0    -1  
$EndComp
Wire Wire Line
	9400 5100 9200 5100
$Comp
L Device:LED D3
U 1 1
P 10000 4600
F 0 "D3" V 10038 4483 50  0000 R CNN
F 1 "BLUE" V 9947 4483 50  0000 R CNN
F 2 "LED_SMD:LED_0805_2012Metric" H 10000 4600 50  0001 C CNN
F 3 "~" H 10000 4600 50  0001 C CNN
	1    10000 4600
	0    -1   -1   0   
$EndComp
$Comp
L Device:R R12
U 1 1
P 10000 5000
F 0 "R12" H 10070 4954 50  0000 L CNN
F 1 "4.7k" H 10070 5045 50  0000 L CNN
F 2 "Resistor_SMD:R_0805_2012Metric" V 9930 5000 50  0001 C CNN
F 3 "5%" H 10000 5000 50  0001 C CNN
	1    10000 5000
	-1   0    0    1   
$EndComp
$Comp
L Device:R R16
U 1 1
P 9500 5500
F 0 "R16" V 9707 5500 50  0000 C CNN
F 1 "4.7k" V 9616 5500 50  0000 C CNN
F 2 "Resistor_SMD:R_0805_2012Metric" V 9430 5500 50  0001 C CNN
F 3 "5%" H 9500 5500 50  0001 C CNN
	1    9500 5500
	0    -1   -1   0   
$EndComp
$Comp
L Transistor_BJT:MMBT3904 Q2
U 1 1
P 9900 5500
F 0 "Q2" H 10091 5546 50  0000 L CNN
F 1 "MMBT3904" H 10091 5455 50  0000 L CNN
F 2 "Package_TO_SOT_SMD:SOT-23" H 10100 5425 50  0001 L CIN
F 3 "https://www.fairchildsemi.com/datasheets/2N/2N3904.pdf" H 9900 5500 50  0001 L CNN
	1    9900 5500
	1    0    0    -1  
$EndComp
Wire Wire Line
	9700 5500 9650 5500
Wire Wire Line
	9350 5500 9200 5500
Wire Wire Line
	5950 3600 6550 3600
Wire Wire Line
	5950 4450 5950 3600
Wire Wire Line
	5450 4450 5950 4450
Wire Wire Line
	5450 4350 5850 4350
Wire Wire Line
	5850 4350 5850 3400
Wire Wire Line
	5850 3400 6300 3400
Wire Wire Line
	10000 5300 10000 5150
Wire Wire Line
	10000 4850 10000 4750
$Comp
L power:GND #PWR020
U 1 1
P 10000 5750
F 0 "#PWR020" H 10000 5500 50  0001 C CNN
F 1 "GND" H 10005 5577 50  0000 C CNN
F 2 "" H 10000 5750 50  0001 C CNN
F 3 "" H 10000 5750 50  0001 C CNN
	1    10000 5750
	1    0    0    -1  
$EndComp
Wire Wire Line
	10000 5750 10000 5700
Text GLabel 10000 4450 1    50   Input ~ 0
4.2V
$Comp
L power:GND #PWR016
U 1 1
P 2100 1850
F 0 "#PWR016" H 2100 1600 50  0001 C CNN
F 1 "GND" H 2105 1677 50  0000 C CNN
F 2 "" H 2100 1850 50  0001 C CNN
F 3 "" H 2100 1850 50  0001 C CNN
	1    2100 1850
	0    -1   1    0   
$EndComp
Wire Wire Line
	5450 5150 5550 5150
Wire Wire Line
	5850 5150 6200 5150
Wire Wire Line
	5550 5250 5550 5350
Wire Wire Line
	5550 5350 5800 5350
Wire Wire Line
	6100 5350 6200 5350
Text GLabel 2000 2150 2    50   Input ~ 0
swclk
Text GLabel 2000 2050 2    50   Input ~ 0
swdio
NoConn ~ 7800 5800
NoConn ~ 7800 5900
NoConn ~ 7800 6000
NoConn ~ 7800 6100
NoConn ~ 7800 5600
NoConn ~ 7800 5500
Text GLabel 9300 5500 1    50   Input ~ 0
ledstat
Text GLabel 4250 6550 0    50   Input ~ 0
ledstat
Wire Wire Line
	1800 1850 1750 1850
Wire Wire Line
	1950 2150 1500 2150
Wire Wire Line
	2000 2150 1950 2150
Connection ~ 1950 2150
Wire Wire Line
	1950 2150 1950 2300
Wire Wire Line
	1850 2050 2000 2050
Wire Wire Line
	1500 2050 1850 2050
Connection ~ 1850 2050
Wire Wire Line
	1850 2050 1850 2300
Wire Wire Line
	1750 2300 1750 1850
Connection ~ 1750 1850
Wire Wire Line
	1750 1850 1500 1850
Wire Wire Line
	1100 3650 1300 3650
Wire Wire Line
	5750 1200 6600 1200
Wire Wire Line
	6600 1550 6600 1600
Wire Wire Line
	6900 1600 6900 1550
Wire Wire Line
	6900 1250 6900 1200
Connection ~ 6900 1200
Wire Wire Line
	6900 1200 7150 1200
Wire Wire Line
	6600 1200 6600 1250
Connection ~ 6600 1200
Wire Wire Line
	6600 1200 6900 1200
$Comp
L power:GND #PWR0101
U 1 1
P 1500 1950
F 0 "#PWR0101" H 1500 1700 50  0001 C CNN
F 1 "GND" H 1505 1777 50  0000 C CNN
F 2 "" H 1500 1950 50  0001 C CNN
F 3 "" H 1500 1950 50  0001 C CNN
	1    1500 1950
	0    -1   1    0   
$EndComp
NoConn ~ 5450 7050
NoConn ~ 5450 6950
NoConn ~ 5450 6850
NoConn ~ 5450 6750
NoConn ~ 5450 6650
NoConn ~ 5450 6450
NoConn ~ 5450 6350
NoConn ~ 5450 6050
NoConn ~ 5450 5950
NoConn ~ 5450 5850
NoConn ~ 5450 5750
NoConn ~ 5450 5650
NoConn ~ 5450 5550
NoConn ~ 5450 5350
NoConn ~ 5450 5050
NoConn ~ 5450 4950
NoConn ~ 5450 4650
NoConn ~ 5450 4250
NoConn ~ 5450 4150
NoConn ~ 5450 4050
NoConn ~ 5450 3950
NoConn ~ 5450 3850
NoConn ~ 4250 5550
NoConn ~ 4250 5650
NoConn ~ 4250 5750
NoConn ~ 4250 5850
NoConn ~ 4250 5950
NoConn ~ 4250 6050
NoConn ~ 4250 6150
NoConn ~ 4250 6250
NoConn ~ 4250 6350
NoConn ~ 4250 6450
NoConn ~ 4250 6650
NoConn ~ 4250 6750
NoConn ~ 4250 7050
Wire Wire Line
	4750 3650 4850 3650
Wire Wire Line
	4750 3650 4650 3650
Connection ~ 4750 3650
Connection ~ 4850 3650
Wire Wire Line
	4850 3650 4950 3650
Connection ~ 4950 3650
Wire Wire Line
	4950 3650 5050 3650
$Comp
L Device:C C6
U 1 1
P 3750 3500
F 0 "C6" H 3635 3454 50  0000 R CNN
F 1 "100nF" H 3635 3545 50  0000 R CNN
F 2 "Capacitor_SMD:C_0805_2012Metric" H 3788 3350 50  0001 C CNN
F 3 "X7R 10% 50V" H 3750 3500 50  0001 C CNN
	1    3750 3500
	-1   0    0    1   
$EndComp
$Comp
L power:GND #PWR0102
U 1 1
P 3750 3350
F 0 "#PWR0102" H 3750 3100 50  0001 C CNN
F 1 "GND" H 3755 3177 50  0000 C CNN
F 2 "" H 3750 3350 50  0001 C CNN
F 3 "" H 3750 3350 50  0001 C CNN
	1    3750 3350
	-1   0    0    1   
$EndComp
$Comp
L power:GND #PWR0103
U 1 1
P 4200 3350
F 0 "#PWR0103" H 4200 3100 50  0001 C CNN
F 1 "GND" H 4205 3177 50  0000 C CNN
F 2 "" H 4200 3350 50  0001 C CNN
F 3 "" H 4200 3350 50  0001 C CNN
	1    4200 3350
	-1   0    0    1   
$EndComp
$Comp
L power:GND #PWR0104
U 1 1
P 4650 3350
F 0 "#PWR0104" H 4650 3100 50  0001 C CNN
F 1 "GND" H 4655 3177 50  0000 C CNN
F 2 "" H 4650 3350 50  0001 C CNN
F 3 "" H 4650 3350 50  0001 C CNN
	1    4650 3350
	-1   0    0    1   
$EndComp
Connection ~ 3750 3650
Connection ~ 4200 3650
Connection ~ 4650 3650
Wire Wire Line
	2900 3650 3300 3650
Wire Wire Line
	3750 3650 4200 3650
Wire Wire Line
	4200 3650 4650 3650
Connection ~ 3300 3650
Wire Wire Line
	3300 3650 3750 3650
Connection ~ 8350 4700
Wire Wire Line
	8350 4700 8450 4700
Connection ~ 2850 6100
Text GLabel 2350 6700 0    50   Input ~ 0
3.3V
Wire Wire Line
	2750 6100 2850 6100
Wire Wire Line
	2450 6700 2350 6700
Wire Wire Line
	2800 7600 2900 7600
Wire Wire Line
	3000 7600 3100 7600
Connection ~ 2900 7600
Wire Wire Line
	4650 7250 4750 7250
Connection ~ 4750 7250
Wire Wire Line
	8250 6400 8350 6400
Wire Wire Line
	8450 6400 8550 6400
Connection ~ 8350 6400
Wire Wire Line
	7500 4750 7500 5200
Wire Wire Line
	7500 5200 7800 5200
Wire Wire Line
	5800 4750 7500 4750
Wire Wire Line
	7400 4850 7400 5300
Wire Wire Line
	7400 5300 7800 5300
Wire Wire Line
	6100 4850 7400 4850
Wire Wire Line
	2150 2300 2050 2300
Wire Wire Line
	1150 1450 1250 1450
Wire Wire Line
	1250 1450 1350 1450
Connection ~ 1250 1450
Wire Wire Line
	2150 2300 2350 2300
Wire Wire Line
	2350 2300 2350 850 
Connection ~ 2150 2300
Connection ~ 2350 850 
Wire Wire Line
	2350 850  3250 850 
Wire Wire Line
	1800 850  2350 850 
Wire Wire Line
	1650 850  2350 850 
$EndSCHEMATC
